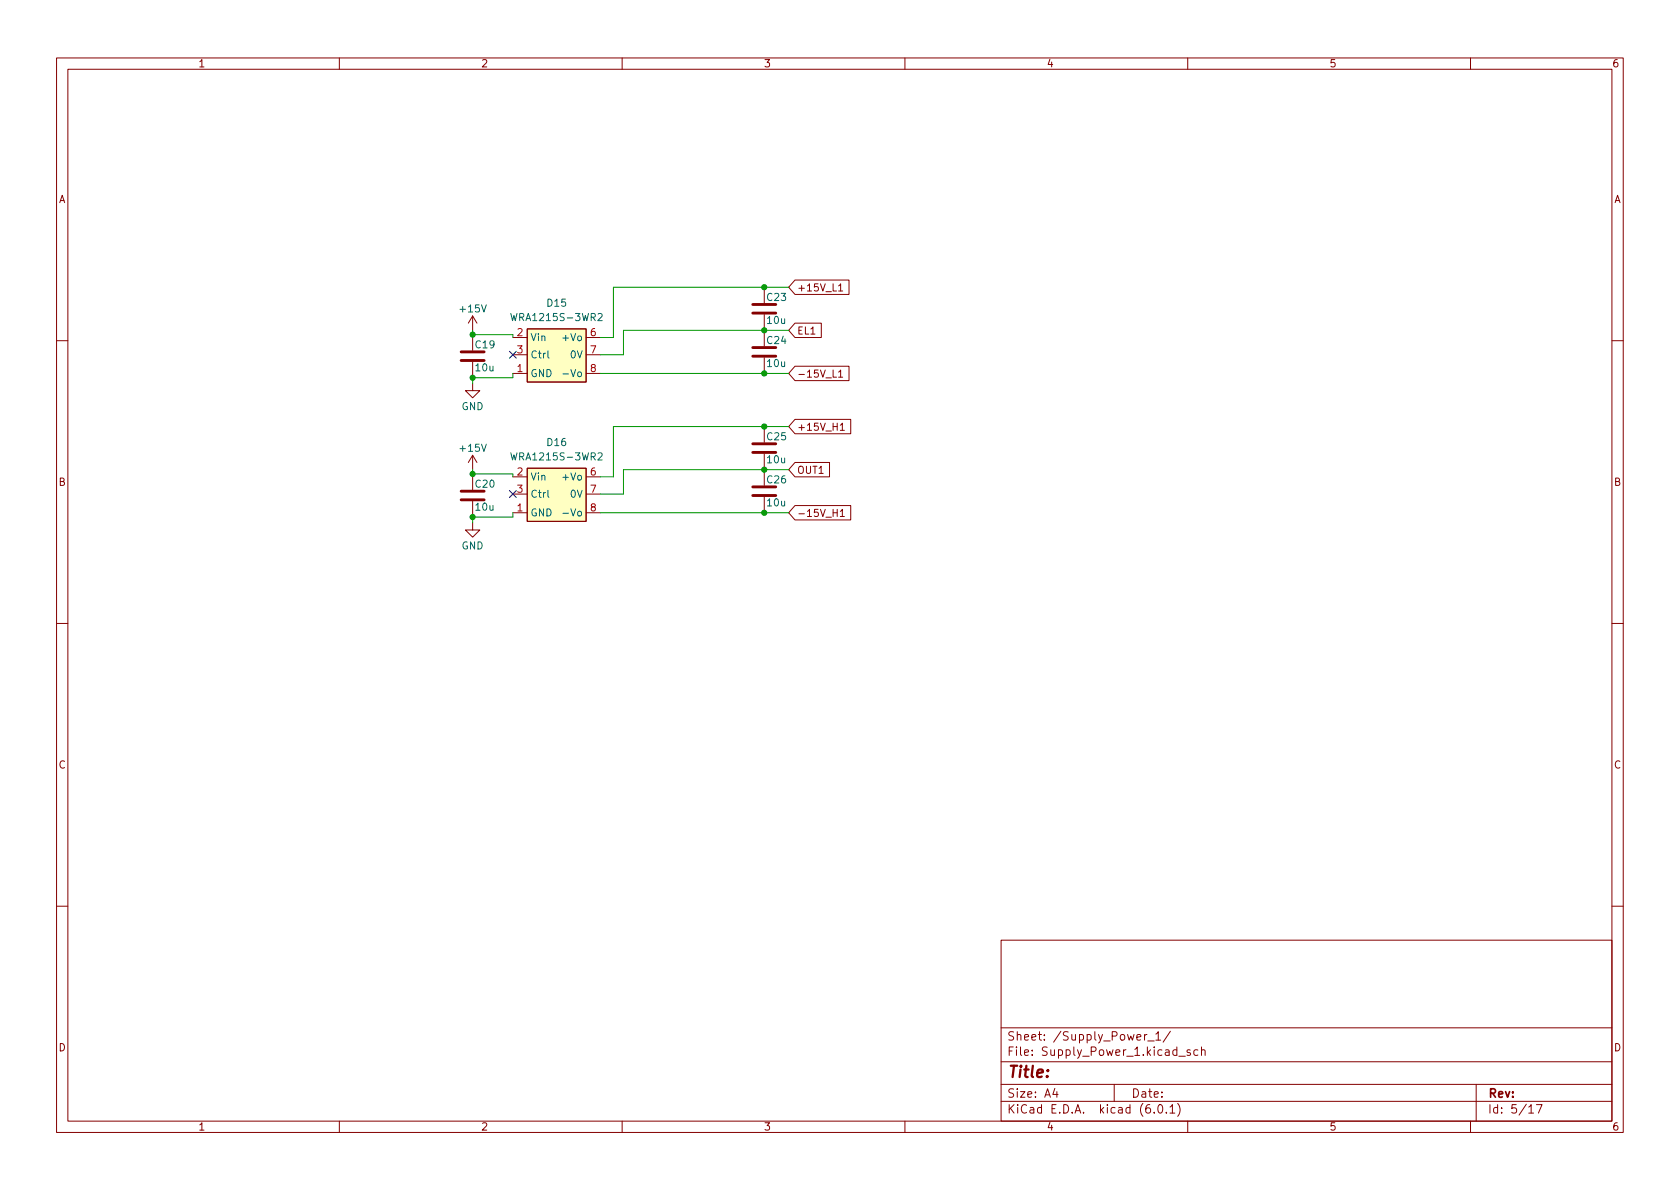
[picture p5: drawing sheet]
<svg xmlns="http://www.w3.org/2000/svg" width="297mm" height="210mm" viewBox="0 0 297 210" stroke-linecap="round" stroke-linejoin="round" font-family="sans-serif">
<g fill="none" stroke="#840000" stroke-width=".18">
<path d="M10 10.2h277v190.1h-277zM12 12.2h273v186.1h-273zM60 10.2v2M110 10.2v2M160 10.2v2M210 10.2v2M260 10.2v2M83.6 55.9v2.5M83.6 59.2v2.8M83.6 55.9l-.8 1.2M83.6 55.9l.7 1.2M90.7 59.7h2.5"/>
<path d="M93.2 58.2h10.4v9.4h-10.4zM103.6 59.7h2.6M135.1 50.8v2.8M135.1 55.6v5.6M140.6 49.5h9.5v2.6h-9.5l-1.2-1.3zM140.6 57.1h4.6v2.6h-4.6l-1.2-1.3zM148.3 50.6l.3-.4v1.3M148.3 51.5h.7M10 60.2h2M83.6 67.8v1.3h1.2l-1.2 1.3-1.3-1.3h1.3M83.6 64v2.8M90.7 66h2.5"/>
<path d="M90.7 62.7h2.5M103.6 66h2.6M103.6 62.7h2.6M135.1 63.2v2.8M135.1 75.4v2.8M140.6 64.8h9.5v2.5h-9.5l-1.2-1.3zM140.6 74.2h9.8v2.5h-9.8l-1.2-1.3zM147.3 65.4v1.3h.6M148.3 65.8l.3-.4v1.3M148.3 66.7h.7M148.6 75.2l.3-.4v1.3M148.6 76.1h.7"/>
<path d="M285 60.2h2M83.6 92.5v1.2h1.2l-1.2 1.3-1.3-1.3h1.3M83.6 80.5v2.6M83.6 83.8v2.8M83.6 88.6v2.8M83.6 80.5l-.8 1.3M83.6 80.5l.7 1.3M90.7 90.7h2.5M90.7 84.3h2.5M90.7 87.4h2.5M93.2 82.8h10.4v9.4h-10.4zM103.6 90.7h2.6"/>
<path d="M103.6 84.3h2.6M103.6 87.4h2.6M135.1 80.3v5.5M135.1 87.9v2.8M140.6 81.8h6.1v2.5h-6.1l-1.2-1.2zM140.6 89.4h9.8v2.5h-9.8l-1.2-1.2zM148.6 90.4l.3-.3v1.2M148.6 91.3h.7M10 110.2h2M285 110.2h2M10 160.2h2M177 166.3h108v32h-108z"/>
<path d="M285 160.2h2M60 198.3v2M110 198.3v2M160 198.3v2M177 194.8h108M177 191.8h108M177 187.8h108M177 181.8h108M186.5 192.5l-.4 1h1M186.9 193v1M197 191.8v3M202.4 182.9v1"/>
<path d="M202.8 182.9l-.3 .1-.1 .2M202.9 184.1h1.2M204.1 196.7v.1M204.4 182.9l.4-.5v1.5M204.4 183.9h.8M204.9 195.4l.2-.1a.81 .81 0 0 1 .6 .7 .81 .81 0 0 1-.3 .8h-.2a.81 .81 0 0 1-.6-.6 .81 .81 0 0 1 .3-.8zM206.2 196.7v.1M206.9 195.8l.4-.5v1.5M206.9 196.8h.8M206.9 182.4l-1.3 1.9M208.2 195.1a1.72 1.72 0 0 1 0 2.3M208.4 186.8h1.2"/>
<path d="M210 198.3v2M210.4 185.7l-.3-.1-.2 .2v.3l.5 .1v.4h-.5M211.8 185.7l-.4-.1-.3 .3v.4l.1 .3h.6M212.4 185.8l.2-.2 .4 .1 .1 .9M212.4 185.1v1.5M260 198.3v2M261 191.8v6.5M270.3 195.8l.4-.5v1.5M270.3 196.8h.9M271.7 195.3h.9l-.6 1.5"/>
</g>
<path d="M133.1 55.4h4.1M133.1 53.8h4.1M81.5 63.7h4.1M81.5 62.2h4.1M133.1 78.5h4.1M133.1 63h4.1M133.1 61.5h4.1M81.5 88.4h4.1M81.5 86.9h4.1M133.1 87.6h4.1M133.1 86.1h4.1M133.1 80h4.1" fill="none" stroke="#840000" stroke-width=".51"/>
<g fill="#ffffc2" stroke="#ffffc2" stroke-width=".18">
<path d="M93.2 82.8h10.4v9.4h-10.4z"/>
<path d="M93.2 58.2h10.4v9.4h-10.4z"/>
</g>
<path d="M90.3 55.4l.3 1.3 .3-.9 .2 .9 .3-1.3M105.7 55.6l.5-.2 .3 .4-.8 .9h.8M96.9 62v1.1l.2 .2M99.5 66.1h1M90.3 80.1l.3 1.2 .3-.9 .2 .9 .3-1.2M96.9 86.7v1.1l.2 .1M99.5 90.8h1M105.7 80.2l.5-.1 .3 .3-.8 .9h.8" fill="none" stroke="#006464" stroke-width=".18"/>
<path d="M83.6 58.4v.8h7.1v.5M139.4 50.8h-30.9v8.9h-2.3M139.4 58.4h-29.2v4.3h-4M90.7 66v.8h-7.1v1M106.2 66h33.2M139.4 75.4h-30.9v8.9h-2.3M83.6 83.1v.7h7.1v.5M90.7 90.7v.7h-7.1v1.1M106.2 90.7h33.2M139.4 83.1h-29.2v4.3h-4" fill="none" stroke="#009600" stroke-width=".18"/>
<path d="M90.1 62.1l1.2 1.2M91.3 62.1l-1.2 1.2M90.1 86.8l1.2 1.2M91.3 86.8l-1.2 1.2" fill="none" stroke="#000084" stroke-width=".18"/>
<g fill="#009600" stroke="#009600" stroke-width=".18">
<circle cx="135.1" cy="58.4" r=".46"/>
<circle cx="135.1" cy="50.8" r=".46"/>
<circle cx="135.1" cy="83.1" r=".46"/>
<circle cx="135.1" cy="90.7" r=".46"/>
<circle cx="135.1" cy="66" r=".46"/>
<circle cx="135.1" cy="75.4" r=".46"/>
<circle cx="83.6" cy="91.4" r=".46"/>
<circle cx="83.6" cy="66.8" r=".46"/>
<circle cx="83.6" cy="83.8" r=".46"/>
<circle cx="83.6" cy="59.2" r=".46"/>
</g>
<text font-size="2.8" fill="#840000" x="178" y="190.6">Title:</text>
<g font-size="2.1" fill="#840000">
<text x="178" y="184">Sheet: /Supply_Power_1/</text>
<text x="178" y="186.7">File: Supply_Power_1.kicad_sch</text>
<text x="178" y="196.9">KiCad E.D.A. kicad (6.0.1)</text>
<text x="178" y="194.1">Size: A4</text>
<text x="200" y="194.1">Date:</text>
<text x="263" y="194.1">Rev:</text>
<text x="263" y="196.9">Id: 5/17</text>
</g>
<g font-size="1.8" fill="#840000">
<text x="35" y="11.9">1</text>
<text x="85" y="11.9">2</text>
<text x="135" y="11.9">3</text>
<text x="185" y="11.9">4</text>
<text x="235" y="11.9">5</text>
<text x="285" y="11.9">6</text>
<text x="10.3" y="35.9">A</text>
<text x="285.3" y="35.9">A</text>
<text x="140.9" y="51.5">+15V_L1</text>
<text x="140.9" y="59.1">EL1</text>
<text x="140.9" y="66.8">-15V_L1</text>
<text x="140.9" y="76.2">+15V_H1</text>
<text x="140.9" y="83.8">OUT1</text>
<text x="10.3" y="85.9">B</text>
<text x="285.3" y="85.9">B</text>
<text x="140.9" y="91.4">-15V_H1</text>
<text x="10.3" y="135.9">C</text>
<text x="285.3" y="135.9">C</text>
<text x="10.3" y="185.9">D</text>
<text x="285.3" y="185.9">D</text>
<text x="35" y="199.9">1</text>
<text x="85" y="199.9">2</text>
<text x="135" y="199.9">3</text>
<text x="185" y="199.9">4</text>
<text x="235" y="199.9">5</text>
<text x="285" y="199.9">6</text>
</g>
<g font-size="1.8" fill="#006464">
<text x="135.7" y="53.2">C23</text>
<text x="81.5" y="55.2">+15V</text>
<text x="91" y="56.8">WRA1215S-3WR2</text>
<text x="96.8" y="54.2">D15</text>
<text x="135.7" y="57.3">10u</text>
<text x="84.1" y="61.6">C19</text>
<text x="84.2" y="65.7">10u</text>
<text x="93.7" y="60.3">Vin</text>
<text x="93.7" y="63.4">Ctrl</text>
<text x="99.8" y="60.3">+Vo</text>
<text x="101" y="63.4">0V</text>
<text x="135.7" y="60.8">C24</text>
<text x="135.7" y="64.9">10u</text>
<text x="93.7" y="66.7">GND</text>
<text x="100.3" y="66.7">-Vo</text>
<text x="81.6" y="72.5">GND</text>
<text x="135.7" y="77.8">C25</text>
<text x="81.5" y="79.9">+15V</text>
<text x="91" y="81.4">WRA1215S-3WR2</text>
<text x="96.8" y="78.9">D16</text>
<text x="135.7" y="81.9">10u</text>
<text x="84.1" y="86.2">C20</text>
<text x="93.7" y="85">Vin</text>
<text x="93.7" y="88">Ctrl</text>
<text x="99.8" y="85">+Vo</text>
<text x="101" y="88">0V</text>
<text x="135.7" y="85.5">C26</text>
<text x="135.7" y="89.5">10u</text>
<text x="84.2" y="90.3">10u</text>
<text x="93.7" y="91.3">GND</text>
<text x="100.3" y="91.3">-Vo</text>
<text x="81.6" y="97.1">GND</text>
</g>
<g font-size="1.8" fill="#a90000">
<text x="91.5" y="59.4">2</text>
<text x="104.4" y="59.4">6</text>
<text x="91.5" y="65.8">1</text>
<text x="91.5" y="62.5">3</text>
<text x="104.4" y="62.5">7</text>
<text x="104.4" y="65.8">8</text>
<text x="91.5" y="84.1">2</text>
<text x="91.5" y="87.1">3</text>
<text x="104.4" y="84.1">6</text>
<text x="104.4" y="87.1">7</text>
<text x="91.5" y="90.4">1</text>
<text x="104.4" y="90.4">8</text>
</g>
</svg>
